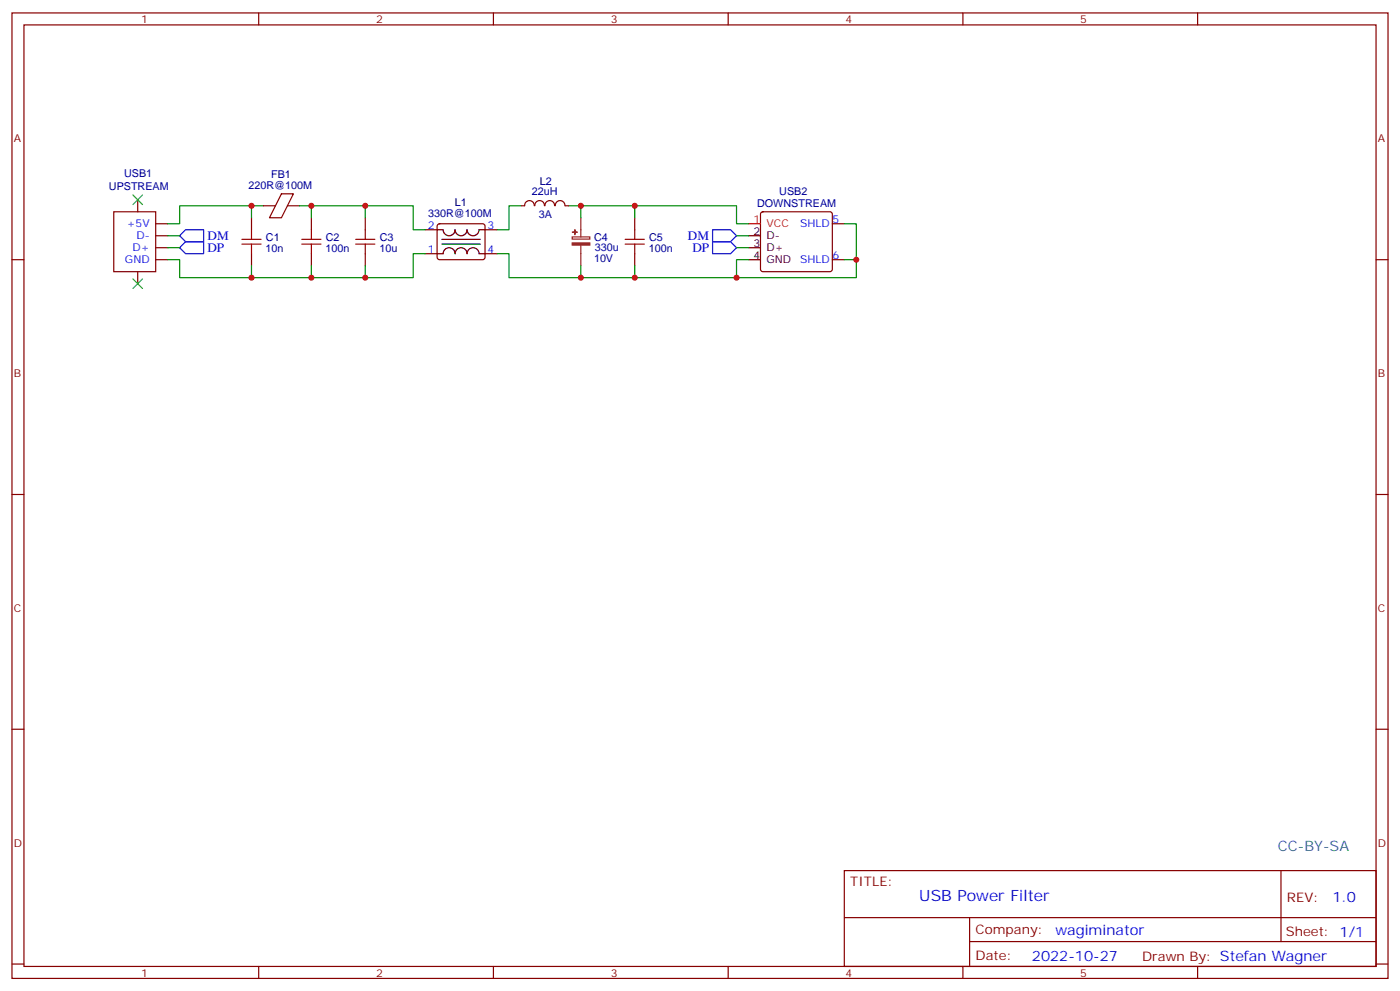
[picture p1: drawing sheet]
<svg xmlns="http://www.w3.org/2000/svg" width="412mm" height="292mm" viewBox="0 0 412 292" stroke-linecap="round" stroke-linejoin="round" font-family="sans-serif">
<g fill="none" stroke="#870000" stroke-width=".35">
<path d="M3.5 3.8h405.4v284.3h-405.4zM7.1 7.3h398.2v277.3h-398.2zM76.2 3.8v3.5M145.3 3.8v3.5M214.5 3.8v3.5M283.6 3.8v3.5M352.8 3.8v3.5M3.5 76.5h3.6M405.3 76.5h3.6M3.5 145.6h3.6M405.3 145.6h3.6M3.5 214.8h3.6"/>
<path d="M405.3 214.8h3.6M248.7 256.4h156.6v28.2h-156.6zM377.3 256.4v20.9M248.7 270.2h156.5M285.6 277.3h119.6M285.6 270.2v14.2M3.5 283.9h3.6M76.2 284.6v3.5M145.3 284.6v3.5M214.5 284.6v3.5M283.6 284.6v3.5M352.8 284.6v3.5"/>
<path d="M405.3 283.9h3.6"/>
</g>
<path d="M33.5 62.4h12.4v17.6h-12.4z" fill="#fff" stroke="#870000" stroke-width=".35"/>
<g fill="none" stroke="#870000" stroke-width=".35">
<path d="M40.6 58.8v3.6M82.9 57.1h3.5l-3.5 7h-3.5zM45.9 65.9h3.5M45.9 69.4h3.5M45.9 73h3.5M45.9 76.5h3.5M74.1 64.1v3.6M74.1 74.7v3.5M77.6 60.6h3.5M84.7 60.6h3.5M91.7 64.1v3.6M91.7 74.7v3.5"/>
<path d="M107.6 64.1v3.6M107.6 74.7v3.5M125.2 74.7h3.6M125.2 67.7h3.6M129 66.1l.5-.2h12.7l.5 .2 .2 .5-.1 9.5-.6 .4-13-.1-.4-.6v-9.2zM142.9 74.7h3.5M142.9 67.7h3.5M153.5 60.6h1M154.6 60.6a1.41 1.41 0 0 1 1.4-1.5 1.41 1.41 0 0 1 1.4 1.5M157.6 60.6a1.41 1.41 0 0 1 1.4-1.5 1.41 1.41 0 0 1 1.4 1.5M160.5 60.6a1.41 1.41 0 0 1 1.4-1.5 1.41 1.41 0 0 1 1.4 1.5M163.6 60.6a1.41 1.41 0 0 1 1.4-1.5 1.41 1.41 0 0 1 1.4 1.5"/>
<path d="M166.5 60.6h1.1M187 64.1v3.6M187 74.7v3.5M224.2 62.6l.5-.2h19.8l.5 .2 .2 .5v16.2l-.3 .5-.4 .2h-19.8l-.5-.2-.2-.5v-16.2zM245.2 65.9h3.5M245.2 76.5h3.5M40.6 80v3.5"/>
</g>
<g fill="none" stroke="#a10000" stroke-width=".35">
<path d="M71.3 71.9h5.6M71.3 70.5h5.6M74.1 67.7v2.8M74.1 71.9v2.8M88.9 71.9h5.6M88.9 70.5h5.6M91.7 67.7v2.8M91.7 71.9v2.8M104.8 71.9h5.6M104.8 70.5h5.6M107.6 67.7v2.8M107.6 71.9v2.8"/>
<path d="M184.1 71.9h5.7M184.1 70.5h5.7M187 67.7v2.8M187 71.9v2.8"/>
</g>
<path d="M52.9 69.4l1.8-1.7h5.3v3.5h-5.3zM52.9 73l1.8-1.8h5.3v3.5h-5.3zM209.9 67.7h5.3l1.8 1.7-1.8 1.8h-5.3zM209.9 71.2h5.3l1.8 1.8-1.8 1.7h-5.3z" fill="none" stroke="#00f" stroke-width=".35"/>
<g fill="none" stroke="#008700" stroke-width=".35">
<path d="M49.4 69.4h3.5M49.4 73h3.5M74.1 60.6v3.5M74.1 78.2v3.6M77.6 60.6h-24.7v5.3h-3.5M88.2 60.6h33.5v7.1h3.5M91.7 60.6v3.5M91.7 78.2v3.6M107.6 60.6v3.5M107.6 78.2v3.6M125.2 74.7h-3.5v7.1h-68.8v-5.3h-3.5M146.4 74.7h3.5v7.1h67.1v-5.3h3.5"/>
<path d="M153.5 60.6h-3.6v7.1h-3.5M167.6 60.6h49.4v5.3h3.5M171.1 60.6v3.5M171.1 78.2v3.6M187 60.6v3.5M187 78.2v3.6M217 69.4h3.5M217 73h3.5M248.7 65.9h3.5v15.9h-35.2M248.7 76.5h3.5"/>
</g>
<path d="M128.8 74.7h1.7a1.76 1.76 0 0 1 1.8-1.7 1.76 1.76 0 0 1 1.8 1.7 1.76 1.76 0 0 1 1.7-1.7 1.76 1.76 0 0 1 1.8 1.7 1.76 1.76 0 0 1 1.7-1.7 1.76 1.76 0 0 1 1.8 1.7h1.8M128.8 67.7h1.7a1.76 1.76 0 0 0 1.8 1.7 1.76 1.76 0 0 0 1.8-1.7 1.76 1.76 0 0 0 1.7 1.7 1.76 1.76 0 0 0 1.8-1.7 1.76 1.76 0 0 0 1.7 1.7 1.76 1.76 0 0 0 1.8-1.7h1.8M130.2 71.9h11.3M130.2 70.5h11.3M220.5 69.4h3.5M220.5 73h3.5M220.5 76.5h3.5" fill="none" stroke="#000" stroke-width=".35"/>
<path d="M39.2 57.4l2.8 2.9M42 57.4l-2.8 2.9M39.2 82.1l2.8 2.8M42 82.1l-2.8 2.8" fill="none" stroke="#3c3" stroke-width=".35"/>
<path d="M220.5 65.9h3.5" fill="none" stroke="#f00" stroke-width=".35"/>
<path d="M168.6 69.8h5.1v.6h-5.1zM171.1 64.1v5.7M171.1 72.2v6" fill="none" stroke="#8c2424" stroke-width=".35"/>
<g fill="#8c2424" stroke="#8c2424" stroke-width=".35">
<path d="M168.6 71.5h5.1v.7h-5.1z"/>
<path d="M168.6 68.4h1.4z"/>
<path d="M169.3 67.7l.1 1.4z"/>
</g>
<g fill="#c00">
<circle cx="74.1" cy="60.6" r=".88"/>
<circle cx="91.7" cy="60.6" r=".88"/>
<circle cx="107.6" cy="60.6" r=".88"/>
<circle cx="107.6" cy="81.8" r=".88"/>
<circle cx="91.7" cy="81.8" r=".88"/>
<circle cx="74.1" cy="81.8" r=".88"/>
<circle cx="171.1" cy="60.6" r=".88"/>
<circle cx="187" cy="60.6" r=".88"/>
<circle cx="217" cy="81.8" r=".88"/>
<circle cx="252.2" cy="76.5" r=".88"/>
<circle cx="171.1" cy="81.8" r=".88"/>
<circle cx="187" cy="81.8" r=".88"/>
</g>
<text font-size="4.6" fill="#00f" x="270.8" y="265.4">USB Power Filter</text>
<text font-size="4.2" fill="#0099b0" x="376.4" y="250.8">CC-BY-SA</text>
<g font-size="4.2" fill="#00f">
<text x="392.5" y="265.7">1.0</text>
<text x="310.9" y="275.2">wagiminator</text>
<text x="304" y="283">2022-10-27</text>
</g>
<g font-size="3.9" fill="#00f">
<text x="61.2" y="70.7">DM</text>
<text x="202.6" y="70.6">DM</text>
<text x="61.1" y="74.2">DP</text>
<text x="204" y="74.1">DP</text>
</g>
<g font-size="3.9" fill="#800">
<text x="250.5" y="261">TITLE:</text>
<text x="379.1" y="265.7">REV:</text>
<text x="287.4" y="275.2">Company:</text>
<text x="378.7" y="275.8">Sheet: 1/1</text>
<text x="287.4" y="282.9">Date:</text>
<text x="336.4" y="282.9">Drawn By: Stefan Wagner</text>
</g>
<g font-size="3.2" fill="#800">
<text x="41.6" y="6.8">1</text>
<text x="110.8" y="6.8">2</text>
<text x="179.9" y="6.8">3</text>
<text x="249.1" y="6.8">4</text>
<text x="318.2" y="6.8">5</text>
<text x="4.1" y="41.9">A</text>
<text x="405.9" y="41.9">A</text>
<text x="4.1" y="111.1">B</text>
<text x="405.9" y="111.1">B</text>
<text x="4.1" y="180.2">C</text>
<text x="405.9" y="180.2">C</text>
<text x="4.1" y="249.3">D</text>
<text x="405.9" y="249.3">D</text>
<text x="41.6" y="287.6">1</text>
<text x="110.8" y="287.6">2</text>
<text x="179.9" y="287.6">3</text>
<text x="249.1" y="287.6">4</text>
<text x="318.2" y="287.6">5</text>
</g>
<g font-size="3.2" fill="#000080">
<text x="36.6" y="52.3">USB1</text>
<text x="79.9" y="52.5">FB1</text>
<text x="32.1" y="56.1">UPSTREAM</text>
<text x="73.2" y="55.7">220R@100M</text>
<text x="156.7" y="57.5">22uH</text>
<text x="159" y="54.4">L2</text>
<text x="229.5" y="57.5">USB2</text>
<text x="126.1" y="63.8">330R@100M</text>
<text x="134" y="60.7">L1</text>
<text x="158.7" y="64.1">3A</text>
<text x="223" y="61">DOWNSTREAM</text>
<text x="78.3" y="71">C1</text>
<text x="96" y="71">C2</text>
<text x="111.8" y="71">C3</text>
<text x="175" y="70.9">C4</text>
<text x="191.2" y="71">C5</text>
<text x="78.2" y="74.1">10n</text>
<text x="95.9" y="74.1">100n</text>
<text x="111.8" y="74.1">10u</text>
<text x="175" y="77.2">10V</text>
<text x="175.2" y="74.1">330u</text>
<text x="191.1" y="74.1">100n</text>
</g>
<g font-size="3.2" fill="#f00">
<text x="222" y="65.5">1</text>
<text x="225.8" y="67">VCC</text>
</g>
<g font-size="3.2" fill="#00f">
<text x="245.2" y="65.5">5</text>
<text x="37.3" y="67">+5V</text>
<text x="40.2" y="70.5">D-</text>
<text x="126" y="67.3">2</text>
<text x="143.6" y="67.3">3</text>
<text x="235.7" y="67">SHLD</text>
<text x="36.8" y="77.5">GND</text>
<text x="39.1" y="74">D+</text>
<text x="126" y="74.4">1</text>
<text x="143.6" y="74.4">4</text>
<text x="235.7" y="77.5">SHLD</text>
<text x="245.2" y="76.1">6</text>
</g>
<g font-size="3.2">
<text x="222" y="69.1">2</text>
<text x="225.8" y="70.5">D-</text>
<text x="222" y="72.6">3</text>
<text x="222" y="76.1">4</text>
<text x="225.8" y="74">D+</text>
<text x="225.8" y="77.5">GND</text>
</g>
</svg>
